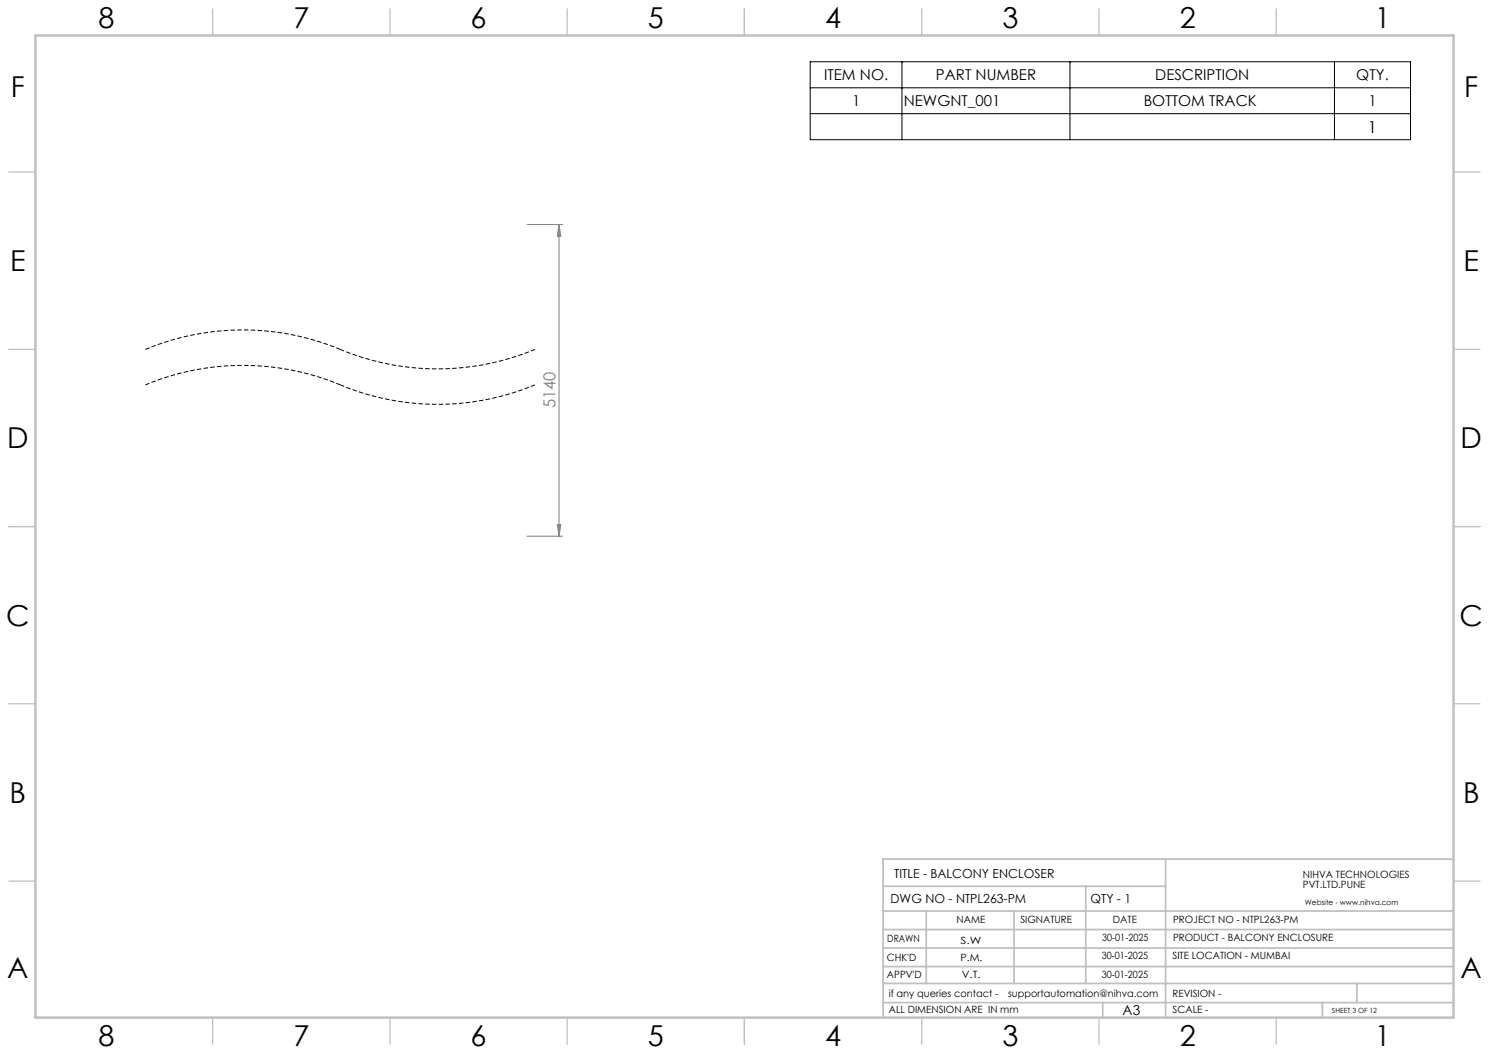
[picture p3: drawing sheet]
<svg xmlns="http://www.w3.org/2000/svg" width="420mm" height="297mm" viewBox="0 0 420 297" stroke-linecap="round" stroke-linejoin="round" font-family="sans-serif">
<path d="M96 98.5a71.4 71.4 0 0 0-55 0M150.9 98.5a71.4 71.4 0 0 1-54.9 0M96 108.5a71.4 71.4 0 0 0-55 0M150.9 108.5a71.4 71.4 0 0 1-54.9 0" fill="none" stroke="#000" stroke-width=".28" stroke-dasharray="1.3 .6" stroke-dashoffset=".1" stroke-linecap="butt"/>
<path d="M148.7 63.3h10M157.7 63.3l.5 3.3h-1zM157.7 63.3v87.9M148.7 151.2h10M157.2 148h1l-.5 3.2z" fill="none" stroke="#808080" stroke-width=".28"/>
<path d="M228.5 17.4h169.4v22h-169.4zM254.4 17.4v22M301.8 17.4v22M376.4 17.4v22M228.5 24.8h169.4M228.5 32.1h169.4" fill="none" stroke="#000" stroke-width=".28"/>
<g fill="none" stroke="#c0c0c0" stroke-width=".35">
<path d="M60 2.5v7.5M110 2.5v7.5M160 2.5v7.5M210 2.5v7.5M260 2.5v7.5M310 2.5v7.5M360 2.5v7.5M2.5 48.5h7.5M410 48.5h7.5M2.5 98.5h7.5M410 98.5h7.5M2.5 148.5h7.5"/>
<path d="M410 148.5h7.5M2.5 198.5h7.5M410 198.5h7.5M2.5 248.5h7.5M410 248.5h7.5M60 287v7.5M110 287v7.5M160 287v7.5M210 287v7.5M260 287v7.5M310 287v7.5M360 287v7.5"/>
</g>
<g fill="none" stroke="#c0c0c0" stroke-width=".5">
<path d="M249.1 257h160.9M249.1 250h79.7M261.3 257v20.4M286 257v20.4M306.2 250v27.4M328.8 242.3v44.7M410 242.3h-160.9v44.7M249.1 272.6h160.9M249.1 267.4h160.9M249.1 262.2h160.9M249.1 277.4h160.9M382.7 277.4v5.4"/>
<path d="M249.1 282.8h160.9M311 282.8v4.2M373 282.8v4.2"/>
</g>
<path d="M10 10h400v277h-400z" fill="none" stroke="#c0c0c0" stroke-width=".7"/>
<path d="M157.2 148h1l-.5 3.2zM157.7 63.3l.5 3.3h-1z" fill="#808080"/>
<g font-size="8.1">
<text x="27.8" y="8">8</text>
<text x="82.8" y="8">7</text>
<text x="132.8" y="8">6</text>
<text x="182.8" y="8">5</text>
<text x="232.8" y="8">4</text>
<text x="282.8" y="8">3</text>
<text x="332.8" y="8">2</text>
<text x="387.8" y="8">1</text>
<text x="3" y="27.2">F</text>
<text x="413" y="27.2">F</text>
<text x="2.8" y="76.5">E</text>
<text x="412.8" y="76.5">E</text>
<text x="2" y="126.5">D</text>
<text x="412" y="126.5">D</text>
<text x="1.7" y="176.5">C</text>
<text x="411.7" y="176.5">C</text>
<text x="2.7" y="226.5">B</text>
<text x="412.7" y="226.5">B</text>
<text x="2" y="275.7">A</text>
<text x="412" y="275.7">A</text>
<text x="27.8" y="295">8</text>
<text x="82.8" y="295">7</text>
<text x="132.8" y="295">6</text>
<text x="182.8" y="295">5</text>
<text x="232.8" y="295">4</text>
<text x="282.8" y="295">3</text>
<text x="332.8" y="295">2</text>
<text x="387.8" y="295">1</text>
</g>
<text font-size="4.7" x="385.9" y="37.4">1</text>
<text font-size="4.7" fill="#808080" x="156.7" y="115.2" transform="rotate(-90 156.7 115.2)">5140</text>
<g font-size="4.2">
<text x="232.5" y="22.6">ITEM NO.</text>
<text x="264" y="22.6">PART NUMBER</text>
<text x="325.8" y="22.6">DESCRIPTION</text>
<text x="382.6" y="22.6">QTY.</text>
<text x="240.3" y="29.9">1</text>
<text x="254.9" y="29.9">NEWGNT_001</text>
<text x="322.6" y="29.9">BOTTOM TRACK</text>
<text x="386" y="29.9">1</text>
</g>
<text font-size="3.9" x="316.7" y="286.4">A3</text>
<g font-size="3.5">
<text x="252.2" y="247.7">TITLE - BALCONY ENCLOSER</text>
<text x="251.2" y="254.8">DWG NO - NTPL263-PM</text>
<text x="307.6" y="254.8">QTY - 1</text>
</g>
<g font-size="2.8">
<text x="367.5" y="247.7">NIHVA TECHNOLOGIES</text>
<text x="367.5" y="250.5">PVT.LTD.PUNE</text>
<text x="269.8" y="260.4">NAME</text>
<text x="287.8" y="260.4">SIGNATURE</text>
<text x="313.9" y="260.5">DATE</text>
<text x="330.9" y="260.5">PROJECT NO - NTPL263-PM</text>
<text x="250.3" y="265.7">DRAWN</text>
<text x="270.9" y="266.1">S.W</text>
<text x="310.9" y="265.5">30-01-2025</text>
<text x="330.9" y="265.5">PRODUCT - BALCONY ENCLOSURE</text>
<text x="250.2" y="271.1">CHK'D</text>
<text x="250.2" y="275.8">APPV'D</text>
<text x="270.9" y="271.1">P.M.</text>
<text x="271.3" y="275.8">V.T.</text>
<text x="310.8" y="270.6">30-01-2025</text>
<text x="310.8" y="275.8">30-01-2025</text>
<text x="330.7" y="270.6">SITE LOCATION - MUMBAI</text>
<text x="250.7" y="281.1">if any queries contact -</text>
<text x="284.3" y="281.1">supportautomation@nihva.com</text>
<text x="330.7" y="281.1">REVISION -</text>
<text x="250.7" y="285.6">ALL DIMENSION ARE IN mm</text>
<text x="330.7" y="285.6">SCALE -</text>
</g>
<text font-size="2.1" x="368.1" y="255.1">Website - www.nihva.com</text>
<text font-size="2" x="375.7" y="285.6">SHEET 3 OF 12</text>
</svg>
